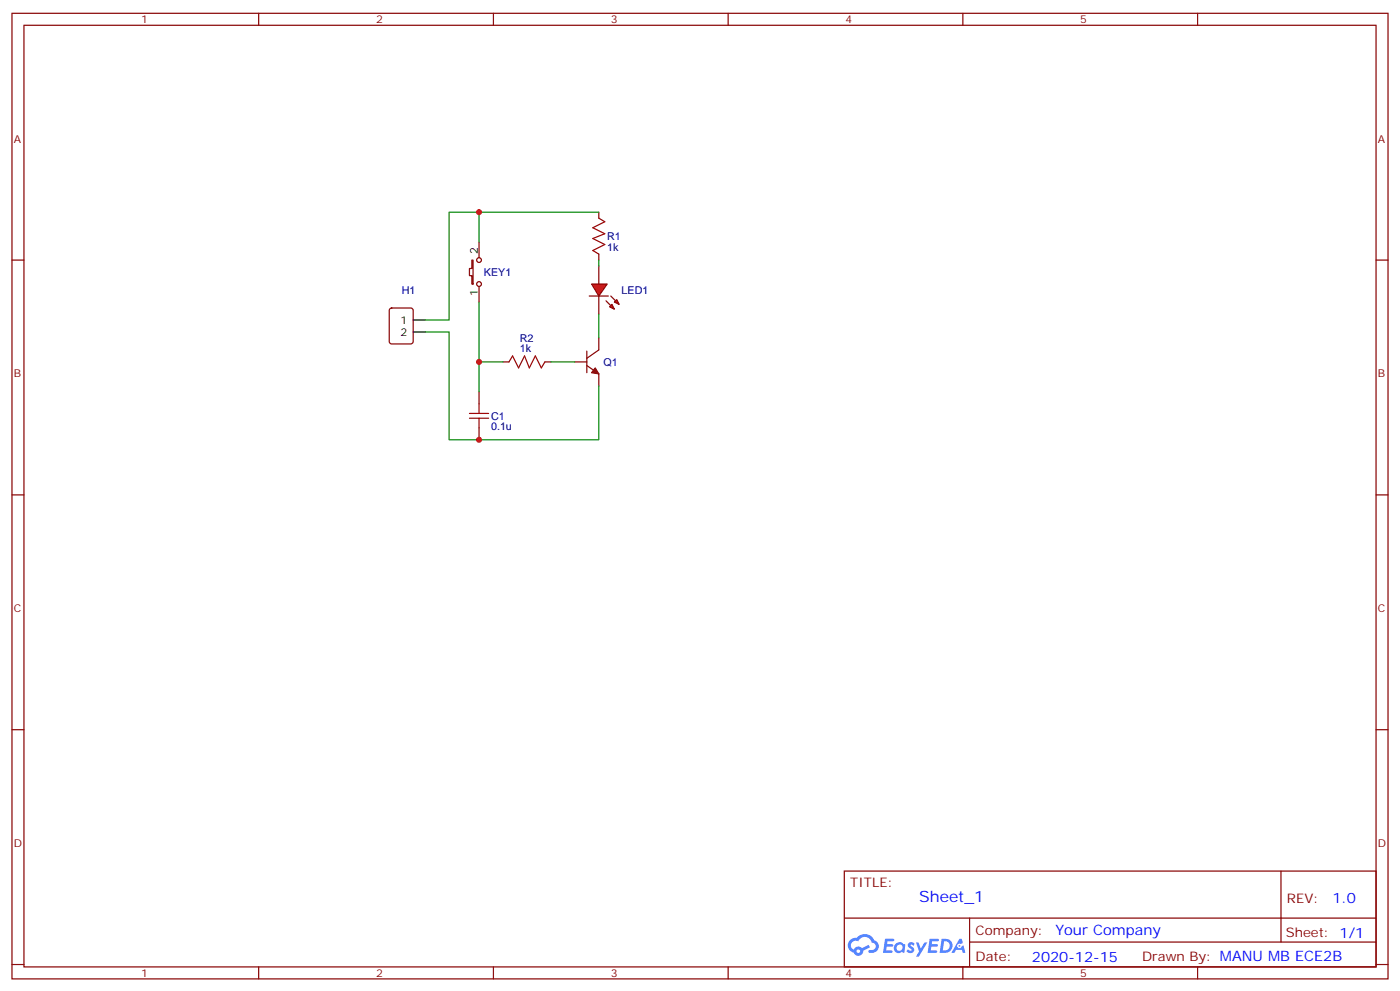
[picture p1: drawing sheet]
<svg xmlns="http://www.w3.org/2000/svg" width="412mm" height="292mm" viewBox="0 0 412 292" stroke-linecap="round" stroke-linejoin="round" font-family="sans-serif">
<g fill="none" stroke="#870000" stroke-width=".35">
<path d="M3.5 3.9h405.4v284.4h-405.4zM7.1 7.4h398.2v277.3h-398.2zM76.2 3.9v3.5M145.3 3.9v3.5M214.5 3.9v3.5M283.6 3.9v3.5M352.8 3.9v3.5M3.5 76.6h3.6M405.3 76.6h3.6M3.5 145.7h3.6M405.3 145.7h3.6M3.5 214.9h3.6"/>
<path d="M405.3 214.9h3.6M248.7 256.5h156.6v28.2h-156.6zM377.3 256.5v20.9M248.7 270.4h156.5M285.6 277.4h119.6M285.6 270.4v14.1M3.5 284h3.6M76.2 284.7v3.6M145.3 284.7v3.6M214.5 284.7v3.6M283.6 284.7v3.6M352.8 284.7v3.6"/>
<path d="M405.3 284h3.6"/>
</g>
<g fill="#5487ff">
<path d="M267.7 277.7a1.22 1.22 0 0 1 1.7 .2l-.4 .6a.47 .47 0 0 0-.3-.4 .47 .47 0 0 0-.5 .2l.1 .2a1.14 1.14 0 0 1 .8 1.8 1.14 1.14 0 0 1-1.9 0l-.2-.2 .5-.6 .7 .5a.29 .29 0 0 0 .3-.3 .29 .29 0 0 0-.2-.3 1.04 1.04 0 0 1-.6-1.7z"/>
<path d="M260.7 276.4h2.4l.3 .2-.2 .5-1.8 .1-.1 .8h1.5l.3 .4-.3 .4h-1.6l-.2 1.1h1.7l.2 .3-.2 .3-2.6 .1z"/>
<path d="M273.8 276.4h2.4l.3 .2-.1 .5-1.8 .1-.2 .8h1.6l.3 .4-.4 .4h-1.6l-.1 1.1h1.7l.2 .3-.2 .3-2.6 .1z"/>
<path d="M282.6 276.4h.7l.3 1.3-.6 .3a.69 .69 0 0 0-1 .3 .69 .69 0 0 0 .4 .9 .69 .69 0 0 0 .9-.6l.5-.2 .6 2.2h-.8l-.2-.9h-1.8l-.5 .9h-.8z"/>
<path d="M269.8 277.5h.8l.6 1.8 1.1-1.8h.9l-2.6 4.2h-.8l.9-1.5z"/>
<path d="M277.4 276.4l-.6 4.2h1.3a2.11 2.11 0 0 0 2.5-2.1 2.11 2.11 0 0 0-2.5-2.1zM278.1 277.2a1.39 1.39 0 0 1 1.7 1.4 1.39 1.39 0 0 1-1.8 1.3h-.3z"/>
<path d="M263.7 278.1a1.54 1.54 0 0 0-.1 2.1 1.54 1.54 0 0 0 2.2 .1l.6 .3 .3-2.3-.2-.3h-.4a1.49 1.49 0 0 0-2.4 .1zM264 279.1a.94 .94 0 0 1 1.8 0 .94 .94 0 0 1-1.8 0z"/>
<path d="M250.4 276.8a2.18 2.18 0 0 0 1.1 3.7 1.44 1.44 0 0 0 1.6 .9 1.44 1.44 0 0 0 1.2-1.4l2-1-.5-.8-1.9 1a1.47 1.47 0 0 0-2.4 .4 1.39 1.39 0 0 1-.7-1.9 1.39 1.39 0 0 1 2-.5 2.12 2.12 0 0 1 2.2-1.3 2.12 2.12 0 0 1 1.9 1.7 1.14 1.14 0 0 1 1.1 1.4 1.14 1.14 0 0 1-1.7 .7 .43 .43 0 0 0-.5 .4 .43 .43 0 0 0 .4 .5 1.98 1.98 0 0 0 2.5-1.2 1.98 1.98 0 0 0-1.2-2.6 3.1 3.1 0 0 0-5.3-.6l-.9 .1zM252.3 280.1a.55 .55 0 0 1 1.1 0 .55 .55 0 0 1-1.1 0z"/>
<circle cx="282.6" cy="278.5" r=".26"/>
</g>
<path d="M176.4 99.5v3.5l-3.5 2.5M169.3 106.6h3.6M172.9 107.6l3.5 2.5v3.5M172.9 103.4v6.3" fill="none" stroke="#870000" stroke-width=".35"/>
<path d="M175.3 108.3l1.1 1.8-2.1-.4z" fill="#870000" stroke="#870000" stroke-width=".35"/>
<g fill="#f00" stroke="#870000" stroke-width=".35">
<path d="M174.3 83.6h4.6l-2.5 3.6z"/>
<path d="M173.6 87.2h5.6z"/>
</g>
<g fill="#870000" stroke="#870000" stroke-width=".35">
<path d="M179.9 87.2l1.4 1.4z"/>
<path d="M178.5 88.6l1.4 1.4z"/>
</g>
<g fill="#f00" stroke="#870000" stroke-width=".35">
<path d="M181 88.9l.7-.7 .7 1.4z"/>
<path d="M179.6 90.3l.7-.7 .7 1.5z"/>
</g>
<g fill="none" stroke="#870000" stroke-width=".35">
<path d="M139 76.6h.3v7h-.3v-2.4h-.7v-2.1h.7zM141.1 71.3v4.6M176.4 62.5v1.7M176.4 74.8v1.8M176.4 78.4v5.2M114.9 90.9l.5-.2h5.6l.7 .4v9.5l-.5 .6-5.8 .1-.7-.5v-9.4zM141.1 84.3v4.6M176.4 87.2v5.3M141.1 115.4v3.5M148.2 106.6h1.7M160.5 106.6h1.8M141.1 126v3.5"/>
<circle cx="141.1" cy="76.6" r=".71"/>
<circle cx="141.1" cy="83.6" r=".71"/>
</g>
<path d="M176.4 64.2l1.8 1.1-3.6 1.8 3.6 1.7-3.6 1.4 3.6 1.8-3.6 1.8 1.8 1M141.1 118.9v2.8M149.9 106.6l1.1-1.8 1.8 3.5 1.7-3.5 1.4 3.5 1.8-3.5 1.8 3.5 1-1.7M138.3 123.2h5.6M138.3 121.7h5.6M141.1 123.2v2.8" fill="none" stroke="#a10000" stroke-width=".35"/>
<path d="M141.1 62.5h-8.8v31.7h-7.1M176.4 62.5h-35.3v8.8M176.4 76.6v1.8M125.2 97.8h7.1v31.7h44.1v-15.9M141.1 88.9v26.5M176.4 92.5v7M141.1 106.6h7.1M162.3 106.6h7" fill="none" stroke="#008700" stroke-width=".35"/>
<path d="M121.7 94.2h3.5M121.7 97.8h3.5" fill="none" stroke="#000" stroke-width=".35"/>
<g fill="#c00">
<circle cx="141.1" cy="106.6" r=".88"/>
<circle cx="141.1" cy="62.5" r=".88"/>
<circle cx="141.1" cy="129.5" r=".88"/>
</g>
<text font-size="4.6" fill="#00f" x="270.8" y="265.5">Sheet_1</text>
<g font-size="4.2" fill="#00f">
<text x="392.5" y="265.8">1.0</text>
<text x="310.9" y="275.3">Your Company</text>
<text x="304" y="283.1">2020-12-15</text>
</g>
<g font-size="3.9" fill="#800">
<text x="250.5" y="261.1">TITLE:</text>
<text x="379.1" y="265.8">REV:</text>
<text x="287.4" y="275.3">Company:</text>
<text x="378.7" y="275.9">Sheet: 1/1</text>
<text x="287.4" y="283">Date:</text>
<text x="336.4" y="283.1">Drawn By: MANU MB ECE2B</text>
</g>
<g font-size="3.2" fill="#800">
<text x="41.6" y="6.9">1</text>
<text x="110.8" y="6.9">2</text>
<text x="179.9" y="6.9">3</text>
<text x="249.1" y="6.9">4</text>
<text x="318.2" y="6.9">5</text>
<text x="4.1" y="42">A</text>
<text x="405.9" y="42">A</text>
<text x="4.1" y="111.2">B</text>
<text x="405.9" y="111.2">B</text>
<text x="4.1" y="180.3">C</text>
<text x="405.9" y="180.3">C</text>
<text x="4.1" y="249.4">D</text>
<text x="405.9" y="249.4">D</text>
<text x="41.6" y="287.7">1</text>
<text x="110.8" y="287.7">2</text>
<text x="179.9" y="287.7">3</text>
<text x="249.1" y="287.7">4</text>
<text x="318.2" y="287.7">5</text>
</g>
<g font-size="3.2" fill="#000080">
<text x="178.9" y="70.7">R1</text>
<text x="178.9" y="73.8">1k</text>
<text x="142.5" y="81.3">KEY1</text>
<text x="118.3" y="86.6">H1</text>
<text x="183.1" y="86.6">LED1</text>
<text x="153.1" y="100.7">R2</text>
<text x="153.1" y="103.8">1k</text>
<text x="177.8" y="107.7">Q1</text>
<text x="144.6" y="123.7">C1</text>
<text x="144.6" y="126.7">0.1u</text>
</g>
<g font-size="3.2">
<text x="140.8" y="74.8" transform="rotate(-90 140.8 74.8)">2</text>
<text x="140.8" y="87.1" transform="rotate(-90 140.8 87.1)">1</text>
<text x="117.9" y="95.3">1</text>
<text x="117.9" y="98.8">2</text>
</g>
</svg>
